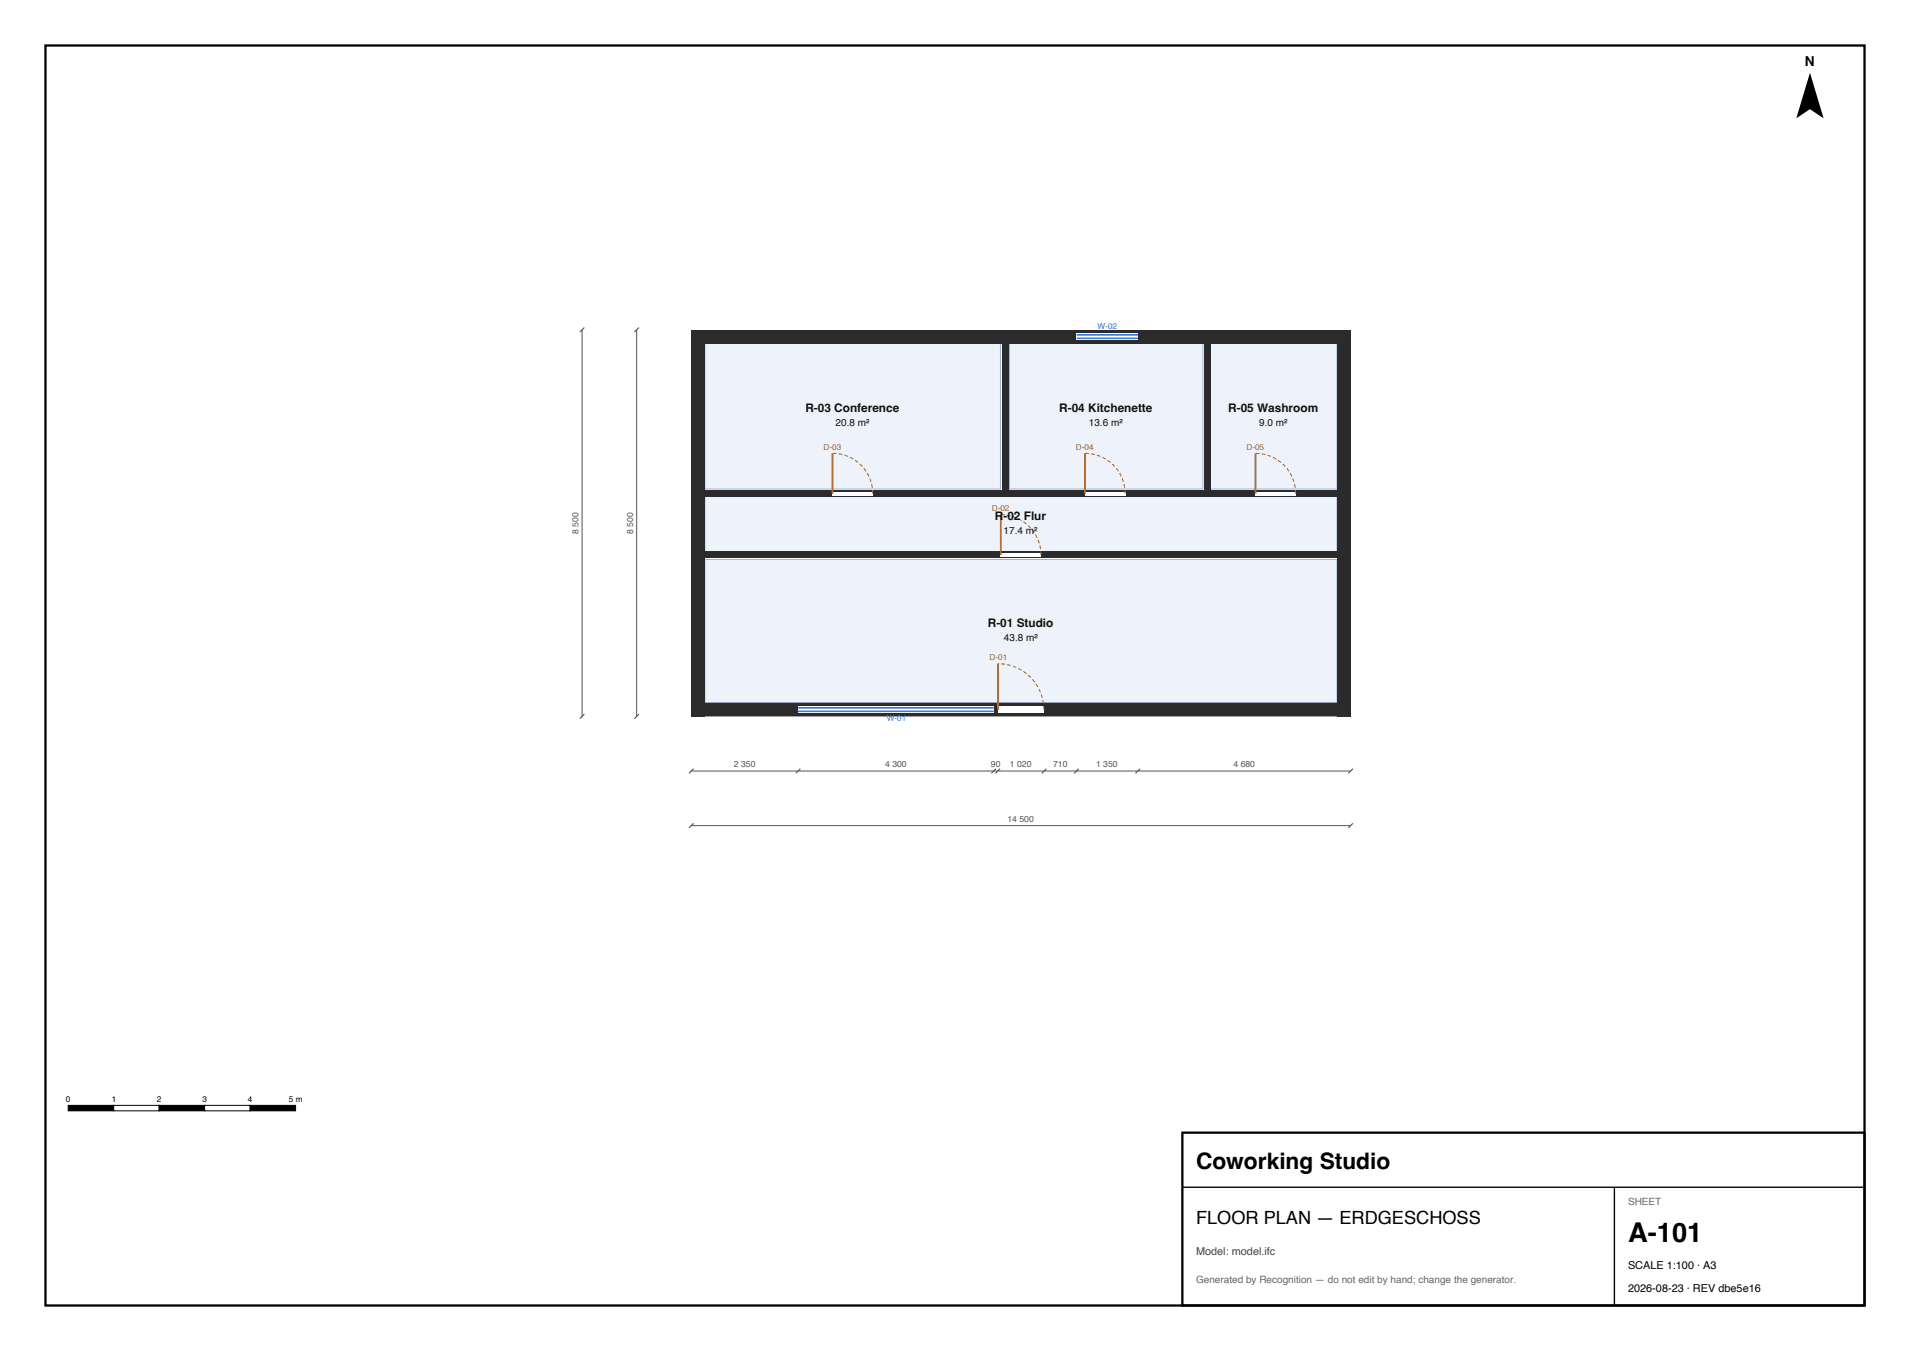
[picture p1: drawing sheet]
<svg xmlns="http://www.w3.org/2000/svg" width="420mm" height="297mm" viewBox="0 0 420 297" stroke-linecap="round" stroke-linejoin="round" font-family="sans-serif">
<g fill="#eef3fb" stroke="#9fb3d9" stroke-width=".22">
<path d="M155 123h139v31.5h-139z" fill-rule="evenodd"/>
<path d="M155 75.5h65v32h-65z" fill-rule="evenodd"/>
<path d="M266 75.5h28v32h-28z" fill-rule="evenodd"/>
<path d="M222 75.5h42.5v32h-42.5z" fill-rule="evenodd"/>
<path d="M155 109h139v12.5h-139z" fill-rule="evenodd"/>
</g>
<g fill="#2b2b2b">
<path d="M152 154.5h145v3h-145z" fill-rule="evenodd"/>
<path d="M294 72.5h3v85h-3z" fill-rule="evenodd"/>
<path d="M152 72.5h145v3h-145z" fill-rule="evenodd"/>
<path d="M152 72.5h3v85h-3z" fill-rule="evenodd"/>
<path d="M152.7 121.2h143.6v1.6h-143.6z" fill-rule="evenodd"/>
<path d="M220.3 73.2h1.4v36h-1.4z" fill-rule="evenodd"/>
<path d="M152.7 107.8h69v1.4h-69z" fill-rule="evenodd"/>
<path d="M264.8 73.2h1.4v36h-1.4z" fill-rule="evenodd"/>
<path d="M264.8 107.8h31.5v1.4h-31.5z" fill-rule="evenodd"/>
<path d="M220.3 107.8h45.9v1.4h-45.9z" fill-rule="evenodd"/>
</g>
<g fill="#fff">
<path d="M219.4 155.2h10.1v1.6h-10.1z" fill-rule="evenodd"/>
<path d="M220.1 121.6h8.8v.8h-8.8z" fill-rule="evenodd"/>
<path d="M183.1 108.1h8.8v.8h-8.8z" fill-rule="evenodd"/>
<path d="M276.1 108.1h8.8v.8h-8.8z" fill-rule="evenodd"/>
<path d="M238.6 108.1h8.8v.8h-8.8z" fill-rule="evenodd"/>
<path d="M175.5 155.2h43v1.6h-43z" fill-rule="evenodd"/>
<path d="M236.7 73.2h13.6v1.6h-13.6z" fill-rule="evenodd"/>
</g>
<path d="M236.7 74.4h13.6M236.7 73.6h13.6M175.5 156.4h43M175.5 155.6h43" fill="none" stroke="#2a7fff" stroke-width=".35"/>
<path d="M183.1 99.7v8.8M238.6 99.7v8.8M276.1 99.7v8.8M220.1 113.1v8.9M219.4 145.9v10.1" fill="none" stroke="#b5651d" stroke-width=".4"/>
<path d="M191.9 108.5a8.8 8.8 0 0 0-8.8-8.8M247.4 108.5a8.8 8.8 0 0 0-8.8-8.8M284.9 108.5a8.8 8.8 0 0 0-8.8-8.8M228.9 122a8.9 8.9 0 0 0-8.8-8.9M229.5 156a10.1 10.1 0 0 0-10.1-10.1" fill="none" stroke="#b5651d" stroke-width=".22" stroke-dasharray=".8 .5" stroke-linecap="butt"/>
<path d="M128 72.5v85M140 72.5v85M152 169.5h145M152 181.5h145" fill="none" stroke="#555" stroke-width=".22"/>
<g fill="#000" stroke="#555" stroke-width=".25">
<path d="M127.5 73l1-1zM139.5 73l1-1zM127.5 158l1-1zM139.5 158l1-1zM151.5 170l1-1zM175 170l1-1zM218 170l1-1zM218.9 170l1-1zM229.1 170l1-1zM236.2 170l1-1zM250.7 169l-1 1zM297.5 169l-1 1z"/>
<path d="M151.5 182l1-1zM297.5 181l-1 1z"/>
</g>
<path d="M398 16l3 10-3-2-3 2z" fill="#000"/>
<path d="M15 243h10v1.2h-10z" fill="#000" stroke="#000" stroke-width=".22"/>
<path d="M25 243h10v1.2h-10z" fill="#fff" stroke="#000" stroke-width=".22"/>
<path d="M35 243h10v1.2h-10z" fill="#000" stroke="#000" stroke-width=".22"/>
<path d="M45 243h10v1.2h-10z" fill="#fff" stroke="#000" stroke-width=".22"/>
<path d="M55 243h10v1.2h-10z" fill="#000" stroke="#000" stroke-width=".22"/>
<path d="M260 249h150v38h-150z" fill="#fff" stroke="#000" stroke-width=".5"/>
<path d="M260 261h150M355 261v26" fill="none" stroke="#000" stroke-width=".3"/>
<path d="M10 10h400v277h-400z" fill="none" stroke="#000" stroke-width=".5"/>
<text font-size="6" x="358" y="273">A-101</text>
<text font-size="5" x="263" y="257">Coworking Studio</text>
<text font-size="4" x="263" y="269">FLOOR PLAN — ERDGESCHOSS</text>
<text font-size="3" x="396.9" y="14.5">N</text>
<g font-size="2.6" fill="#111">
<text x="177.1" y="90.5">R-03 Conference</text>
<text x="232.9" y="90.5">R-04 Kitchenette</text>
<text x="270.1" y="90.5">R-05 Washroom</text>
<text x="218.8" y="114.3">R-02 Flur</text>
<text x="217.2" y="137.8">R-01 Studio</text>
</g>
<text font-size="2.4" fill="#444" x="263" y="276">Model: model.ifc</text>
<g font-size="2.4">
<text x="358" y="279">SCALE 1:100 · A3</text>
<text x="358" y="284">2026-08-23 · REV dbe5e16</text>
</g>
<g font-size="2.2" fill="#111">
<text x="183.8" y="93.7">20.8 m²</text>
<text x="239.4" y="93.7">13.6 m²</text>
<text x="276.9" y="93.7">9.0 m²</text>
<text x="220.7" y="117.5">17.4 m²</text>
<text x="220.8" y="140.9">43.8 m²</text>
</g>
<g font-size="2.2" fill="#666">
<text x="358" y="265">SHEET</text>
<text x="263" y="282">Generated by Recognition — do not edit by hand; change the generator.</text>
</g>
<g font-size="1.9" fill="#555">
<text x="127.2" y="117.4" transform="rotate(-90 127.2 117.4)">8 500</text>
<text x="139.2" y="117.4" transform="rotate(-90 139.2 117.4)">8 500</text>
<text x="161.4" y="168.7">2 350</text>
<text x="194.6" y="168.7">4 300</text>
<text x="217.9" y="168.7">90</text>
<text x="222.1" y="168.7">1 020</text>
<text x="231.6" y="168.7">710</text>
<text x="241" y="168.7">1 350</text>
<text x="271.2" y="168.7">4 680</text>
<text x="221.5" y="180.7">14 500</text>
</g>
<g font-size="1.8" fill="#2a7fff">
<text x="241.4" y="72.4">W-02</text>
<text x="195" y="158.6">W-01</text>
</g>
<g font-size="1.8" fill="#b5651d">
<text x="181.1" y="98.8">D-03</text>
<text x="236.6" y="98.8">D-04</text>
<text x="274.1" y="98.8">D-05</text>
<text x="218.1" y="112.4">D-02</text>
<text x="217.6" y="145.1">D-01</text>
</g>
<g font-size="1.8">
<text x="14.5" y="242.2">0</text>
<text x="24.6" y="242.2">1</text>
<text x="34.5" y="242.2">2</text>
<text x="44.5" y="242.2">3</text>
<text x="54.5" y="242.2">4</text>
<text x="63.5" y="242.2">5 m</text>
</g>
</svg>
